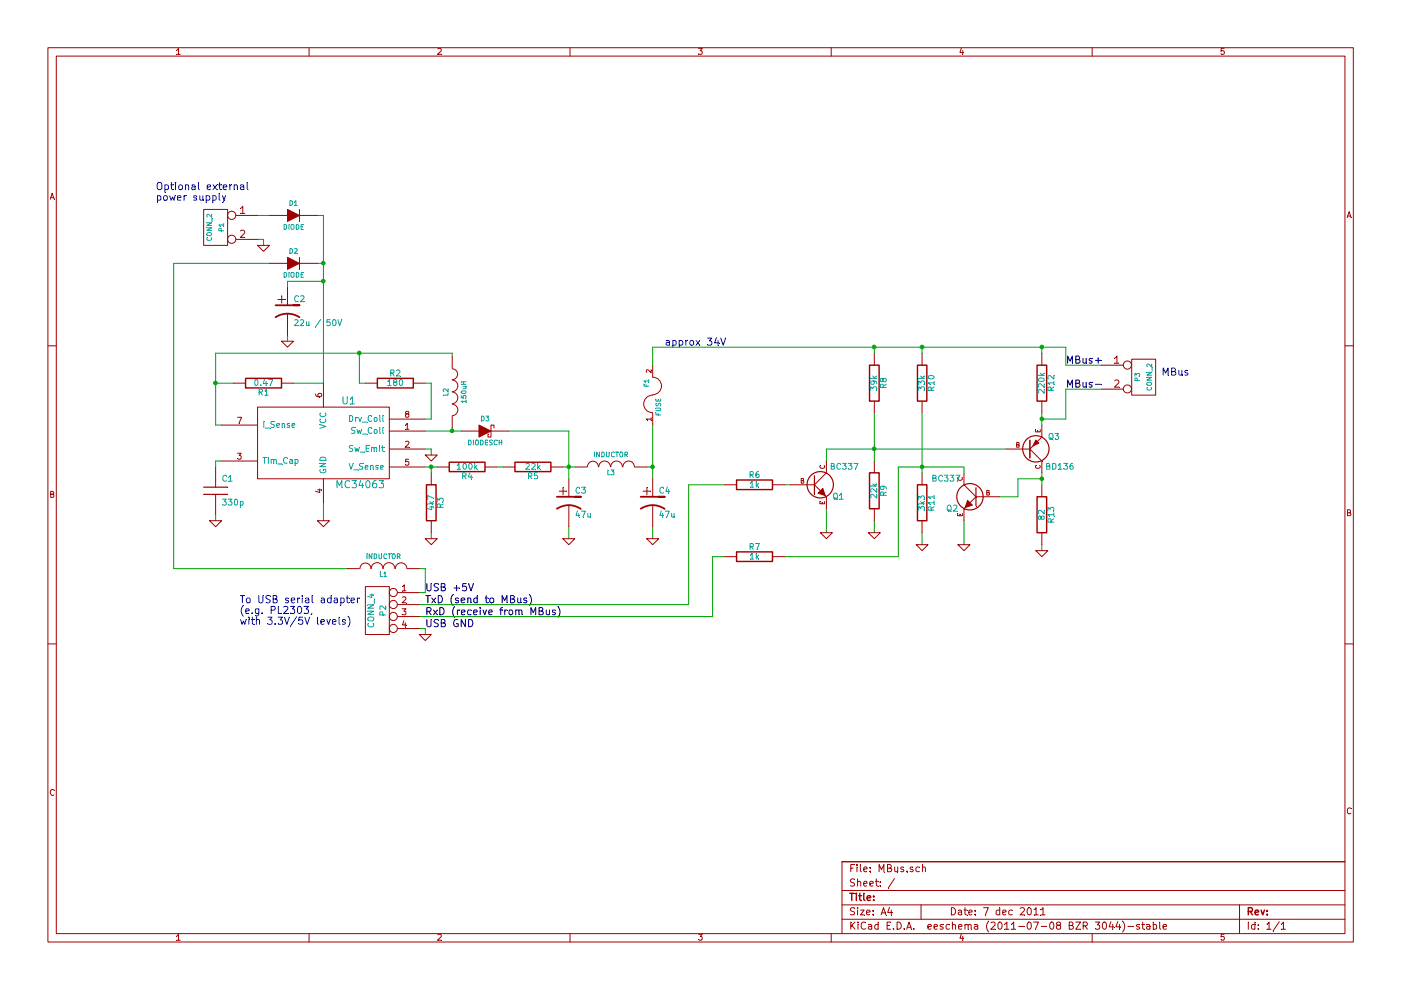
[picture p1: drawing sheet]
EESchema Schematic File Version 2  date 07/12/2011 21:02:04
LIBS:power
LIBS:device
LIBS:transistors
LIBS:conn
LIBS:linear
LIBS:regul
LIBS:74xx
LIBS:cmos4000
LIBS:adc-dac
LIBS:memory
LIBS:xilinx
LIBS:special
LIBS:microcontrollers
LIBS:dsp
LIBS:microchip
LIBS:analog_switches
LIBS:motorola
LIBS:texas
LIBS:intel
LIBS:audio
LIBS:interface
LIBS:digital-audio
LIBS:philips
LIBS:display
LIBS:cypress
LIBS:siliconi
LIBS:opto
LIBS:atmel
LIBS:contrib
LIBS:valves
LIBS:MBus-cache
EELAYER 25  0
EELAYER END
$Descr A4 11700 8267
encoding utf-8
Sheet 1 1
Title ""
Date "7 dec 2011"
Rev ""
Comp ""
Comment1 ""
Comment2 ""
Comment3 ""
Comment4 ""
$EndDescr
Text Notes 5550 2900 0    60   ~ 0
approx 34V
Text Notes 1300 1600 0    60   ~ 0
Optional external\npower supply
Text Notes 9700 3150 0    60   ~ 0
MBus
Text Label 8900 3250 0    60   ~ 0
MBus-
Wire Wire Line
	9200 3250 8900 3250
Wire Wire Line
	8900 3250 8900 3500
Connection ~ 8700 3500
Wire Wire Line
	8900 3500 8700 3500
Connection ~ 7700 2900
Wire Wire Line
	7700 2950 7700 2900
Wire Wire Line
	5450 3050 5450 2900
Wire Wire Line
	5450 2900 8900 2900
Wire Wire Line
	8900 2900 8900 3050
Wire Wire Line
	6050 4050 5750 4050
Wire Wire Line
	5750 4050 5750 5050
Wire Wire Line
	5750 5050 3500 5050
Wire Wire Line
	3550 5300 3550 5250
Wire Wire Line
	3550 5250 3500 5250
Wire Wire Line
	2700 3200 2700 1800
Wire Wire Line
	2150 1800 2250 1800
Connection ~ 7700 3900
Wire Wire Line
	7700 3950 7700 3450
Wire Wire Line
	6600 4050 6550 4050
Connection ~ 7300 3750
Wire Wire Line
	6900 4250 6900 4450
Wire Wire Line
	7700 4450 7700 4550
Wire Wire Line
	8350 4150 8500 4150
Connection ~ 8700 4000
Wire Wire Line
	8700 4000 8500 4000
Wire Wire Line
	8700 3950 8700 4050
Connection ~ 5450 3900
Wire Wire Line
	5400 3900 5450 3900
Connection ~ 2700 2200
Wire Wire Line
	2650 2200 2700 2200
Wire Wire Line
	2400 2400 2400 2350
Wire Wire Line
	2400 2350 2700 2350
Wire Wire Line
	3775 2975 3775 2950
Connection ~ 3775 3600
Wire Wire Line
	3775 3575 3775 3600
Wire Wire Line
	3550 3600 3850 3600
Connection ~ 3600 3900
Wire Wire Line
	3650 3900 3550 3900
Connection ~ 4750 3900
Wire Wire Line
	5450 4400 5450 4500
Wire Wire Line
	3600 4450 3600 4500
Connection ~ 1800 3200
Wire Wire Line
	1800 3200 1950 3200
Wire Wire Line
	3550 3500 3600 3500
Wire Wire Line
	3600 3500 3600 3200
Wire Wire Line
	3600 3200 3550 3200
Wire Wire Line
	3050 3200 3000 3200
Wire Wire Line
	3000 3200 3000 2950
Wire Wire Line
	1800 3550 1800 2950
Wire Wire Line
	1800 4300 1800 4350
Wire Wire Line
	2700 3200 2450 3200
Wire Wire Line
	1850 3850 1800 3850
Wire Wire Line
	1800 3850 1800 3900
Wire Wire Line
	2700 4200 2700 4350
Connection ~ 3000 2950
Wire Wire Line
	1800 3550 1850 3550
Wire Wire Line
	3600 3900 3600 3950
Wire Wire Line
	4750 4400 4750 4500
Wire Wire Line
	4800 3900 4700 3900
Wire Wire Line
	4200 3900 4150 3900
Wire Wire Line
	3600 3800 3600 3750
Wire Wire Line
	3600 3750 3550 3750
Wire Wire Line
	4250 3600 4750 3600
Wire Wire Line
	4750 3600 4750 4000
Wire Wire Line
	1800 2950 3775 2950
Wire Wire Line
	2400 2800 2400 2850
Wire Wire Line
	2700 1800 2650 1800
Connection ~ 2700 2350
Wire Wire Line
	5450 3550 5450 4000
Wire Wire Line
	8700 3550 8700 3450
Wire Wire Line
	8700 4550 8700 4600
Wire Wire Line
	8050 4350 8050 4550
Wire Wire Line
	7300 4350 7300 4450
Wire Wire Line
	7300 3450 7300 3850
Wire Wire Line
	8050 3950 8050 3900
Wire Wire Line
	8400 3750 6900 3750
Wire Wire Line
	6900 3750 6900 3850
Wire Wire Line
	8500 4000 8500 4150
Wire Wire Line
	8050 3900 7500 3900
Wire Wire Line
	7500 3900 7500 4650
Wire Wire Line
	7500 4650 6550 4650
Wire Wire Line
	2150 2000 2200 2000
Wire Wire Line
	2200 2000 2200 2050
Wire Wire Line
	3500 4950 3550 4950
Wire Wire Line
	3550 4950 3550 4750
Wire Wire Line
	3550 4750 3500 4750
Wire Wire Line
	2900 4750 1450 4750
Wire Wire Line
	1450 4750 1450 2200
Wire Wire Line
	1450 2200 2250 2200
Wire Wire Line
	3500 5150 5950 5150
Wire Wire Line
	5950 5150 5950 4650
Wire Wire Line
	5950 4650 6050 4650
Wire Wire Line
	7300 2950 7300 2900
Connection ~ 7300 2900
Wire Wire Line
	8700 2950 8700 2900
Connection ~ 8700 2900
Wire Wire Line
	8900 3050 9200 3050
Text Label 8900 3050 0    60   ~ 0
MBus+
Text Label 3550 5150 0    60   ~ 0
RxD (receive from MBus)
Text Label 3550 5050 0    60   ~ 0
TxD (send to MBus)
Text Label 3550 5250 0    60   ~ 0
USB GND
Text Label 3550 4950 0    60   ~ 0
USB +5V
Text Notes 2000 5050 0    60   ~ 0
To USB serial adapter\n(e.g. PL2303,\nwith 3.3V/5V levels)
$Comp
L CONN_2 P1
U 1 1
P 1800 1900
F 0 "P1" V 1750 1900 40  0000 C CNN
F 1 "CONN_2" V 1850 1900 40  0000 C CNN
	1    1800 1900
	-1   0    0    -1  
$EndComp
$Comp
L CONN_2 P3
U 1 1
P 9550 3150
F 0 "P3" V 9500 3150 40  0000 C CNN
F 1 "CONN_2" V 9600 3150 40  0000 C CNN
	1    9550 3150
	1    0    0    -1  
$EndComp
$Comp
L GND #PWR2
U 1 1
P 2200 2050
F 0 "#PWR2" H 2200 2050 30  0001 C CNN
F 1 "GND" H 2200 1980 30  0001 C CNN
	1    2200 2050
	1    0    0    -1  
$EndComp
$Comp
L GND #PWR5
U 1 1
P 3550 5300
F 0 "#PWR5" H 3550 5300 30  0001 C CNN
F 1 "GND" H 3550 5230 30  0001 C CNN
	1    3550 5300
	1    0    0    -1  
$EndComp
$Comp
L INDUCTOR L1
U 1 1
P 3200 4750
F 0 "L1" V 3150 4750 40  0000 C CNN
F 1 "INDUCTOR" V 3300 4750 40  0000 C CNN
	1    3200 4750
	0    -1   -1   0   
$EndComp
$Comp
L CONN_4 P2
U 1 1
P 3150 5100
F 0 "P2" V 3100 5100 50  0000 C CNN
F 1 "CONN_4" V 3200 5100 50  0000 C CNN
	1    3150 5100
	-1   0    0    -1  
$EndComp
$Comp
L GND #PWR11
U 1 1
P 7300 4450
F 0 "#PWR11" H 7300 4450 30  0001 C CNN
F 1 "GND" H 7300 4380 30  0001 C CNN
	1    7300 4450
	1    0    0    -1  
$EndComp
$Comp
L GND #PWR12
U 1 1
P 7700 4550
F 0 "#PWR12" H 7700 4550 30  0001 C CNN
F 1 "GND" H 7700 4480 30  0001 C CNN
	1    7700 4550
	1    0    0    -1  
$EndComp
$Comp
L GND #PWR10
U 1 1
P 6900 4450
F 0 "#PWR10" H 6900 4450 30  0001 C CNN
F 1 "GND" H 6900 4380 30  0001 C CNN
	1    6900 4450
	1    0    0    -1  
$EndComp
$Comp
L GND #PWR13
U 1 1
P 8050 4550
F 0 "#PWR13" H 8050 4550 30  0001 C CNN
F 1 "GND" H 8050 4480 30  0001 C CNN
	1    8050 4550
	1    0    0    -1  
$EndComp
$Comp
L GND #PWR14
U 1 1
P 8700 4600
F 0 "#PWR14" H 8700 4600 30  0001 C CNN
F 1 "GND" H 8700 4530 30  0001 C CNN
	1    8700 4600
	1    0    0    -1  
$EndComp
$Comp
L R R7
U 1 1
P 6300 4650
F 0 "R7" V 6380 4650 50  0000 C CNN
F 1 "1k" V 6300 4650 50  0000 C CNN
	1    6300 4650
	0    -1   -1   0   
$EndComp
$Comp
L R R11
U 1 1
P 7700 4200
F 0 "R11" V 7780 4200 50  0000 C CNN
F 1 "3k3" V 7700 4200 50  0000 C CNN
	1    7700 4200
	1    0    0    -1  
$EndComp
$Comp
L R R9
U 1 1
P 7300 4100
F 0 "R9" V 7380 4100 50  0000 C CNN
F 1 "22k" V 7300 4100 50  0000 C CNN
	1    7300 4100
	1    0    0    -1  
$EndComp
$Comp
L R R6
U 1 1
P 6300 4050
F 0 "R6" V 6380 4050 50  0000 C CNN
F 1 "1k" V 6300 4050 50  0000 C CNN
	1    6300 4050
	0    -1   -1   0   
$EndComp
$Comp
L R R13
U 1 1
P 8700 4300
F 0 "R13" V 8780 4300 50  0000 C CNN
F 1 "82" V 8700 4300 50  0000 C CNN
	1    8700 4300
	1    0    0    -1  
$EndComp
$Comp
L R R8
U 1 1
P 7300 3200
F 0 "R8" V 7380 3200 50  0000 C CNN
F 1 "39k" V 7300 3200 50  0000 C CNN
	1    7300 3200
	1    0    0    -1  
$EndComp
$Comp
L R R10
U 1 1
P 7700 3200
F 0 "R10" V 7780 3200 50  0000 C CNN
F 1 "33k" V 7700 3200 50  0000 C CNN
	1    7700 3200
	1    0    0    -1  
$EndComp
$Comp
L R R12
U 1 1
P 8700 3200
F 0 "R12" V 8780 3200 50  0000 C CNN
F 1 "220k" V 8700 3200 50  0000 C CNN
	1    8700 3200
	1    0    0    -1  
$EndComp
$Comp
L BC237 Q2
U 1 1
P 8150 4150
F 0 "Q2" H 8350 4050 50  0000 C CNN
F 1 "BC337" H 8400 4300 50  0000 C CNN
F 2 "TO92-EBC" H 8340 4150 30  0001 C CNN
	1    8150 4150
	-1   0    0    -1  
$EndComp
$Comp
L DIODE D1
U 1 1
P 2450 1800
F 0 "D1" H 2450 1900 40  0000 C CNN
F 1 "DIODE" H 2450 1700 40  0000 C CNN
	1    2450 1800
	1    0    0    -1  
$EndComp
$Comp
L GND #PWR3
U 1 1
P 2400 2850
F 0 "#PWR3" H 2400 2850 30  0001 C CNN
F 1 "GND" H 2400 2780 30  0001 C CNN
	1    2400 2850
	1    0    0    -1  
$EndComp
$Comp
L GND #PWR9
U 1 1
P 5450 4500
F 0 "#PWR9" H 5450 4500 30  0001 C CNN
F 1 "GND" H 5450 4430 30  0001 C CNN
	1    5450 4500
	1    0    0    -1  
$EndComp
$Comp
L GND #PWR8
U 1 1
P 4750 4500
F 0 "#PWR8" H 4750 4500 30  0001 C CNN
F 1 "GND" H 4750 4430 30  0001 C CNN
	1    4750 4500
	1    0    0    -1  
$EndComp
$Comp
L GND #PWR6
U 1 1
P 3600 3800
F 0 "#PWR6" H 3600 3800 30  0001 C CNN
F 1 "GND" H 3600 3730 30  0001 C CNN
	1    3600 3800
	1    0    0    -1  
$EndComp
$Comp
L DIODESCH D3
U 1 1
P 4050 3600
F 0 "D3" H 4050 3700 40  0000 C CNN
F 1 "DIODESCH" H 4050 3500 40  0000 C CNN
	1    4050 3600
	1    0    0    -1  
$EndComp
$Comp
L DIODE D2
U 1 1
P 2450 2200
F 0 "D2" H 2450 2300 40  0000 C CNN
F 1 "DIODE" H 2450 2100 40  0000 C CNN
	1    2450 2200
	1    0    0    -1  
$EndComp
$Comp
L INDUCTOR L3
U 1 1
P 5100 3900
F 0 "L3" V 5050 3900 40  0000 C CNN
F 1 "INDUCTOR" V 5200 3900 40  0000 C CNN
	1    5100 3900
	0    -1   -1   0   
$EndComp
$Comp
L INDUCTOR L2
U 1 1
P 3775 3275
F 0 "L2" V 3725 3275 40  0000 C CNN
F 1 "150uH" V 3875 3275 40  0000 C CNN
	1    3775 3275
	1    0    0    -1  
$EndComp
$Comp
L FUSE F1
U 1 1
P 5450 3300
F 0 "F1" H 5550 3350 40  0000 C CNN
F 1 "FUSE" H 5350 3250 40  0000 C CNN
	1    5450 3300
	0    -1   -1   0   
$EndComp
$Comp
L CP1 C3
U 1 1
P 4750 4200
F 0 "C3" H 4800 4300 50  0000 L CNN
F 1 "47u" H 4800 4100 50  0000 L CNN
	1    4750 4200
	1    0    0    -1  
$EndComp
$Comp
L CP1 C4
U 1 1
P 5450 4200
F 0 "C4" H 5500 4300 50  0000 L CNN
F 1 "47u" H 5500 4100 50  0000 L CNN
	1    5450 4200
	1    0    0    -1  
$EndComp
$Comp
L CP1 C2
U 1 1
P 2400 2600
F 0 "C2" H 2450 2700 50  0000 L CNN
F 1 "22u / 50V" H 2450 2500 50  0000 L CNN
	1    2400 2600
	1    0    0    -1  
$EndComp
$Comp
L R R2
U 1 1
P 3300 3200
F 0 "R2" V 3380 3200 50  0000 C CNN
F 1 "180" V 3300 3200 50  0000 C CNN
	1    3300 3200
	0    -1   -1   0   
$EndComp
$Comp
L R R1
U 1 1
P 2200 3200
F 0 "R1" V 2280 3200 50  0000 C CNN
F 1 "0.47" V 2200 3200 50  0000 C CNN
	1    2200 3200
	0    1    1    0   
$EndComp
$Comp
L GND #PWR7
U 1 1
P 3600 4500
F 0 "#PWR7" H 3600 4500 30  0001 C CNN
F 1 "GND" H 3600 4430 30  0001 C CNN
	1    3600 4500
	1    0    0    -1  
$EndComp
$Comp
L GND #PWR1
U 1 1
P 1800 4350
F 0 "#PWR1" H 1800 4350 30  0001 C CNN
F 1 "GND" H 1800 4280 30  0001 C CNN
	1    1800 4350
	1    0    0    -1  
$EndComp
$Comp
L C C1
U 1 1
P 1800 4100
F 0 "C1" H 1850 4200 50  0000 L CNN
F 1 "330p" H 1850 4000 50  0000 L CNN
	1    1800 4100
	1    0    0    -1  
$EndComp
$Comp
L R R5
U 1 1
P 4450 3900
F 0 "R5" V 4530 3900 50  0000 C CNN
F 1 "22k" V 4450 3900 50  0000 C CNN
	1    4450 3900
	0    1    1    0   
$EndComp
$Comp
L R R4
U 1 1
P 3900 3900
F 0 "R4" V 3980 3900 50  0000 C CNN
F 1 "100k" V 3900 3900 50  0000 C CNN
	1    3900 3900
	0    1    1    0   
$EndComp
$Comp
L R R3
U 1 1
P 3600 4200
F 0 "R3" V 3680 4200 50  0000 C CNN
F 1 "4k7" V 3600 4200 50  0000 C CNN
	1    3600 4200
	1    0    0    -1  
$EndComp
$Comp
L GND #PWR4
U 1 1
P 2700 4350
F 0 "#PWR4" H 2700 4350 30  0001 C CNN
F 1 "GND" H 2700 4280 30  0001 C CNN
	1    2700 4350
	1    0    0    -1  
$EndComp
$Comp
L MC34063 U1
U 1 1
P 2700 3700
F 0 "U1" H 2850 4050 60  0000 L CNN
F 1 "MC34063" H 2800 3350 60  0000 L CNN
	1    2700 3700
	1    0    0    -1  
$EndComp
$Comp
L BC307 Q3
U 1 1
P 8600 3750
F 0 "Q3" H 8800 3650 50  0000 C CNN
F 1 "BD136" H 8850 3900 50  0000 C CNN
	1    8600 3750
	1    0    0    1   
$EndComp
$Comp
L BC237 Q1
U 1 1
P 6800 4050
F 0 "Q1" H 7000 3950 50  0000 C CNN
F 1 "BC337" H 7050 4200 50  0000 C CNN
F 2 "TO92-EBC" H 6990 4050 30  0001 C CNN
	1    6800 4050
	1    0    0    -1  
$EndComp
$EndSCHEMATC

